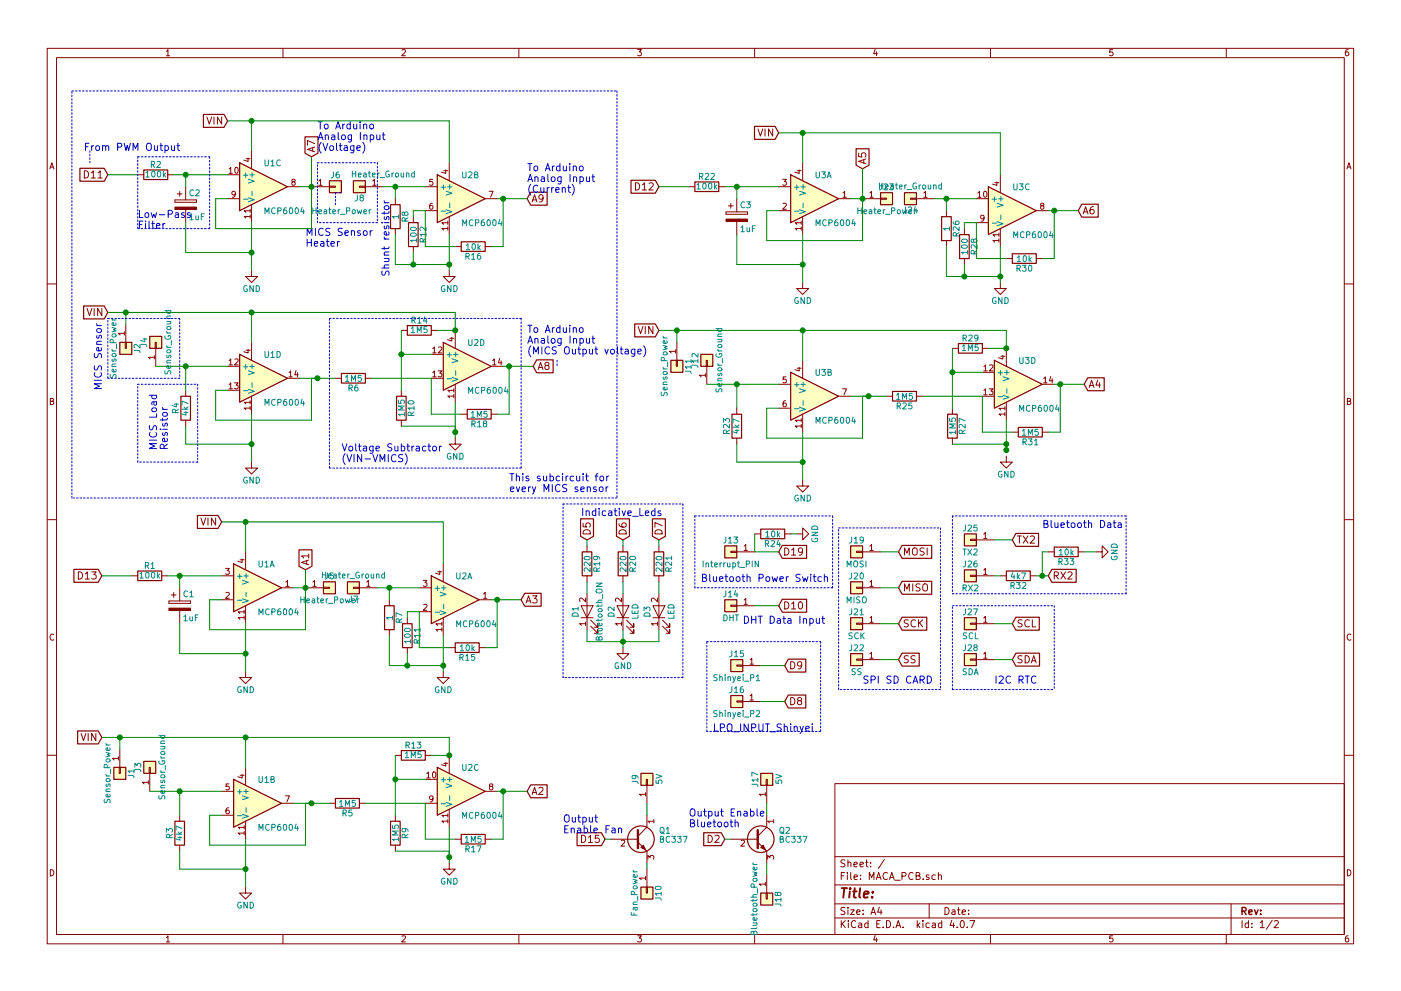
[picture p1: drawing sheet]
EESchema Schematic File Version 2
LIBS:power
LIBS:device
LIBS:switches
LIBS:relays
LIBS:motors
LIBS:transistors
LIBS:conn
LIBS:linear
LIBS:regul
LIBS:74xx
LIBS:cmos4000
LIBS:adc-dac
LIBS:memory
LIBS:xilinx
LIBS:microcontrollers
LIBS:dsp
LIBS:microchip
LIBS:analog_switches
LIBS:motorola
LIBS:texas
LIBS:intel
LIBS:audio
LIBS:interface
LIBS:digital-audio
LIBS:philips
LIBS:display
LIBS:cypress
LIBS:siliconi
LIBS:opto
LIBS:atmel
LIBS:contrib
LIBS:valves
LIBS:MACA_PCB-cache
EELAYER 25 0
EELAYER END
$Descr A4 11693 8268
encoding utf-8
Sheet 1 2
Title ""
Date ""
Rev ""
Comp ""
Comment1 ""
Comment2 ""
Comment3 ""
Comment4 ""
$EndDescr
$Comp
L MCP6004 U1
U 4 1
P 2200 3150
F 0 "U1" H 2200 3350 50  0000 L CNN
F 1 "MCP6004" H 2200 2950 50  0000 L CNN
F 2 "Housings_DIP:DIP-14_W7.62mm" H 2150 3250 50  0001 C CNN
F 3 "" H 2250 3350 50  0001 C CNN
	4    2200 3150
	1    0    0    -1  
$EndComp
$Comp
L GND #PWR4
U 1 1
P 2100 3850
F 0 "#PWR4" H 2100 3600 50  0001 C CNN
F 1 "GND" H 2100 3700 50  0000 C CNN
F 2 "" H 2100 3850 50  0001 C CNN
F 3 "" H 2100 3850 50  0001 C CNN
	1    2100 3850
	1    0    0    -1  
$EndComp
$Comp
L R R4
U 1 1
P 1550 3400
F 0 "R4" V 1630 3400 50  0000 C CNN
F 1 "4k7" V 1550 3400 50  0000 C CNN
F 2 "Resistors_THT:R_Axial_DIN0204_L3.6mm_D1.6mm_P7.62mm_Horizontal" V 1480 3400 50  0001 C CNN
F 3 "" H 1550 3400 50  0001 C CNN
	1    1550 3400
	-1   0    0    1   
$EndComp
$Comp
L MCP6004 U2
U 4 1
P 3900 3050
F 0 "U2" H 3900 3250 50  0000 L CNN
F 1 "MCP6004" H 3900 2850 50  0000 L CNN
F 2 "Housings_DIP:DIP-14_W7.62mm" H 3850 3150 50  0001 C CNN
F 3 "" H 3950 3250 50  0001 C CNN
	4    3900 3050
	1    0    0    -1  
$EndComp
$Comp
L R R14
U 1 1
P 3500 2750
F 0 "R14" V 3580 2750 50  0000 C CNN
F 1 "1M5" V 3500 2750 50  0000 C CNN
F 2 "Resistors_THT:R_Axial_DIN0204_L3.6mm_D1.6mm_P7.62mm_Horizontal" V 3430 2750 50  0001 C CNN
F 3 "" H 3500 2750 50  0001 C CNN
	1    3500 2750
	0    -1   -1   0   
$EndComp
$Comp
L R R10
U 1 1
P 3350 3400
F 0 "R10" V 3430 3400 50  0000 C CNN
F 1 "1M5" V 3350 3400 50  0000 C CNN
F 2 "Resistors_THT:R_Axial_DIN0204_L3.6mm_D1.6mm_P7.62mm_Horizontal" V 3280 3400 50  0001 C CNN
F 3 "" H 3350 3400 50  0001 C CNN
	1    3350 3400
	1    0    0    -1  
$EndComp
$Comp
L R R18
U 1 1
P 4000 3450
F 0 "R18" V 4080 3450 50  0000 C CNN
F 1 "1M5" V 4000 3450 50  0000 C CNN
F 2 "Resistors_THT:R_Axial_DIN0204_L3.6mm_D1.6mm_P7.62mm_Horizontal" V 3930 3450 50  0001 C CNN
F 3 "" H 4000 3450 50  0001 C CNN
	1    4000 3450
	0    1    1    0   
$EndComp
Text GLabel 4450 3050 2    60   Input ~ 0
A8
$Comp
L GND #PWR8
U 1 1
P 3800 3650
F 0 "#PWR8" H 3800 3400 50  0001 C CNN
F 1 "GND" H 3800 3500 50  0000 C CNN
F 2 "" H 3800 3650 50  0001 C CNN
F 3 "" H 3800 3650 50  0001 C CNN
	1    3800 3650
	1    0    0    -1  
$EndComp
Text GLabel 900  2600 0    60   Input ~ 0
VIN
$Comp
L MCP6004 U1
U 3 1
P 2200 1550
F 0 "U1" H 2200 1750 50  0000 L CNN
F 1 "MCP6004" H 2200 1350 50  0000 L CNN
F 2 "Housings_DIP:DIP-14_W7.62mm" H 2150 1650 50  0001 C CNN
F 3 "" H 2250 1750 50  0001 C CNN
	3    2200 1550
	1    0    0    -1  
$EndComp
$Comp
L GND #PWR3
U 1 1
P 2100 2250
F 0 "#PWR3" H 2100 2000 50  0001 C CNN
F 1 "GND" H 2100 2100 50  0000 C CNN
F 2 "" H 2100 2250 50  0001 C CNN
F 3 "" H 2100 2250 50  0001 C CNN
	1    2100 2250
	1    0    0    -1  
$EndComp
$Comp
L R R2
U 1 1
P 1300 1450
F 0 "R2" V 1380 1450 50  0000 C CNN
F 1 "100k" V 1300 1450 50  0000 C CNN
F 2 "Resistors_THT:R_Axial_DIN0204_L3.6mm_D1.6mm_P7.62mm_Horizontal" V 1230 1450 50  0001 C CNN
F 3 "" H 1300 1450 50  0001 C CNN
	1    1300 1450
	0    -1   -1   0   
$EndComp
$Comp
L CP C2
U 1 1
P 1550 1700
F 0 "C2" H 1575 1800 50  0000 L CNN
F 1 "1uF" H 1575 1600 50  0000 L CNN
F 2 "Capacitors_THT:CP_Radial_D5.0mm_P2.50mm" H 1588 1550 50  0001 C CNN
F 3 "" H 1550 1700 50  0001 C CNN
	1    1550 1700
	1    0    0    -1  
$EndComp
$Comp
L Conn_01x01 J6
U 1 1
P 2800 1550
F 0 "J6" H 2800 1650 50  0000 C CNN
F 1 "Heater_Power" H 2850 1350 50  0000 C CNN
F 2 "Pin_Headers:Pin_Header_Straight_1x01_Pitch2.54mm" H 2800 1550 50  0001 C CNN
F 3 "" H 2800 1550 50  0001 C CNN
	1    2800 1550
	1    0    0    -1  
$EndComp
$Comp
L Conn_01x01 J8
U 1 1
P 3000 1550
F 0 "J8" H 3000 1650 50  0000 C CNN
F 1 "Heater_Ground" H 2800 1450 50  0000 C CNN
F 2 "Pin_Headers:Pin_Header_Straight_1x01_Pitch2.54mm" H 3000 1550 50  0001 C CNN
F 3 "" H 3000 1550 50  0001 C CNN
	1    3000 1550
	-1   0    0    1   
$EndComp
$Comp
L MCP6004 U2
U 2 1
P 3850 1650
F 0 "U2" H 3850 1850 50  0000 L CNN
F 1 "MCP6004" H 3850 1450 50  0000 L CNN
F 2 "Housings_DIP:DIP-14_W7.62mm" H 3800 1750 50  0001 C CNN
F 3 "" H 3900 1850 50  0001 C CNN
	2    3850 1650
	1    0    0    -1  
$EndComp
$Comp
L R R8
U 1 1
P 3300 1800
F 0 "R8" V 3380 1800 50  0000 C CNN
F 1 "1" V 3300 1800 50  0000 C CNN
F 2 "Resistors_THT:R_Axial_DIN0204_L3.6mm_D1.6mm_P7.62mm_Horizontal" V 3230 1800 50  0001 C CNN
F 3 "" H 3300 1800 50  0001 C CNN
	1    3300 1800
	1    0    0    -1  
$EndComp
$Comp
L R R12
U 1 1
P 3450 1950
F 0 "R12" V 3530 1950 50  0000 C CNN
F 1 "100" V 3450 1950 50  0000 C CNN
F 2 "Resistors_THT:R_Axial_DIN0204_L3.6mm_D1.6mm_P7.62mm_Horizontal" V 3380 1950 50  0001 C CNN
F 3 "" H 3450 1950 50  0001 C CNN
	1    3450 1950
	1    0    0    -1  
$EndComp
$Comp
L R R16
U 1 1
P 3950 2050
F 0 "R16" V 4030 2050 50  0000 C CNN
F 1 "10k" V 3950 2050 50  0000 C CNN
F 2 "Resistors_THT:R_Axial_DIN0204_L3.6mm_D1.6mm_P7.62mm_Horizontal" V 3880 2050 50  0001 C CNN
F 3 "" H 3950 2050 50  0001 C CNN
	1    3950 2050
	0    1    1    0   
$EndComp
Text GLabel 4400 1650 2    60   Input ~ 0
A9
$Comp
L GND #PWR6
U 1 1
P 3750 2250
F 0 "#PWR6" H 3750 2000 50  0001 C CNN
F 1 "GND" H 3750 2100 50  0000 C CNN
F 2 "" H 3750 2250 50  0001 C CNN
F 3 "" H 3750 2250 50  0001 C CNN
	1    3750 2250
	1    0    0    -1  
$EndComp
Text GLabel 900  1450 0    60   Input ~ 0
D11
Text GLabel 1900 1000 0    60   Input ~ 0
VIN
$Comp
L Conn_01x01 J2
U 1 1
P 1050 2900
F 0 "J2" H 1050 3000 50  0000 C CNN
F 1 "Sensor_Power" H 1050 2800 50  0000 C CNN
F 2 "Pin_Headers:Pin_Header_Straight_1x01_Pitch2.54mm" H 1050 2900 50  0001 C CNN
F 3 "" H 1050 2900 50  0001 C CNN
	1    1050 2900
	0    1    1    0   
$EndComp
$Comp
L Conn_01x01 J4
U 1 1
P 1300 2850
F 0 "J4" H 1300 2950 50  0000 C CNN
F 1 "Sensor_Ground" H 1300 2750 50  0000 C CNN
F 2 "Pin_Headers:Pin_Header_Straight_1x01_Pitch2.54mm" H 1300 2850 50  0001 C CNN
F 3 "" H 1300 2850 50  0001 C CNN
	1    1300 2850
	0    -1   -1   0   
$EndComp
$Comp
L R R6
U 1 1
P 2950 3150
F 0 "R6" V 3030 3150 50  0000 C CNN
F 1 "1M5" V 2950 3150 50  0000 C CNN
F 2 "Resistors_THT:R_Axial_DIN0204_L3.6mm_D1.6mm_P7.62mm_Horizontal" V 2880 3150 50  0001 C CNN
F 3 "" H 2950 3150 50  0001 C CNN
	1    2950 3150
	0    1    1    0   
$EndComp
$Comp
L MCP6004 U3
U 2 1
P 6800 3300
F 0 "U3" H 6800 3500 50  0000 L CNN
F 1 "MCP6004" H 6800 3100 50  0000 L CNN
F 2 "Housings_DIP:DIP-14_W7.62mm" H 6750 3400 50  0001 C CNN
F 3 "" H 6850 3500 50  0001 C CNN
	2    6800 3300
	1    0    0    -1  
$EndComp
$Comp
L GND #PWR12
U 1 1
P 6700 4000
F 0 "#PWR12" H 6700 3750 50  0001 C CNN
F 1 "GND" H 6700 3850 50  0000 C CNN
F 2 "" H 6700 4000 50  0001 C CNN
F 3 "" H 6700 4000 50  0001 C CNN
	1    6700 4000
	1    0    0    -1  
$EndComp
$Comp
L R R23
U 1 1
P 6150 3550
F 0 "R23" V 6230 3550 50  0000 C CNN
F 1 "4k7" V 6150 3550 50  0000 C CNN
F 2 "Resistors_THT:R_Axial_DIN0204_L3.6mm_D1.6mm_P7.62mm_Horizontal" V 6080 3550 50  0001 C CNN
F 3 "" H 6150 3550 50  0001 C CNN
	1    6150 3550
	-1   0    0    1   
$EndComp
$Comp
L MCP6004 U3
U 4 1
P 8500 3200
F 0 "U3" H 8500 3400 50  0000 L CNN
F 1 "MCP6004" H 8500 3000 50  0000 L CNN
F 2 "Housings_DIP:DIP-14_W7.62mm" H 8450 3300 50  0001 C CNN
F 3 "" H 8550 3400 50  0001 C CNN
	4    8500 3200
	1    0    0    -1  
$EndComp
$Comp
L R R29
U 1 1
P 8100 2900
F 0 "R29" V 8180 2900 50  0000 C CNN
F 1 "1M5" V 8100 2900 50  0000 C CNN
F 2 "Resistors_THT:R_Axial_DIN0204_L3.6mm_D1.6mm_P7.62mm_Horizontal" V 8030 2900 50  0001 C CNN
F 3 "" H 8100 2900 50  0001 C CNN
	1    8100 2900
	0    -1   -1   0   
$EndComp
$Comp
L R R27
U 1 1
P 7950 3550
F 0 "R27" V 8030 3550 50  0000 C CNN
F 1 "1M5" V 7950 3550 50  0000 C CNN
F 2 "Resistors_THT:R_Axial_DIN0204_L3.6mm_D1.6mm_P7.62mm_Horizontal" V 7880 3550 50  0001 C CNN
F 3 "" H 7950 3550 50  0001 C CNN
	1    7950 3550
	1    0    0    -1  
$EndComp
$Comp
L R R31
U 1 1
P 8600 3600
F 0 "R31" V 8680 3600 50  0000 C CNN
F 1 "1M5" V 8600 3600 50  0000 C CNN
F 2 "Resistors_THT:R_Axial_DIN0204_L3.6mm_D1.6mm_P7.62mm_Horizontal" V 8530 3600 50  0001 C CNN
F 3 "" H 8600 3600 50  0001 C CNN
	1    8600 3600
	0    1    1    0   
$EndComp
Text GLabel 9050 3200 2    60   Input ~ 0
A4
$Comp
L GND #PWR14
U 1 1
P 8400 3800
F 0 "#PWR14" H 8400 3550 50  0001 C CNN
F 1 "GND" H 8400 3650 50  0000 C CNN
F 2 "" H 8400 3800 50  0001 C CNN
F 3 "" H 8400 3800 50  0001 C CNN
	1    8400 3800
	1    0    0    -1  
$EndComp
Text GLabel 5500 2750 0    60   Input ~ 0
VIN
$Comp
L MCP6004 U3
U 1 1
P 6800 1650
F 0 "U3" H 6800 1850 50  0000 L CNN
F 1 "MCP6004" H 6800 1450 50  0000 L CNN
F 2 "Housings_DIP:DIP-14_W7.62mm" H 6750 1750 50  0001 C CNN
F 3 "" H 6850 1850 50  0001 C CNN
	1    6800 1650
	1    0    0    -1  
$EndComp
$Comp
L GND #PWR11
U 1 1
P 6700 2350
F 0 "#PWR11" H 6700 2100 50  0001 C CNN
F 1 "GND" H 6700 2200 50  0000 C CNN
F 2 "" H 6700 2350 50  0001 C CNN
F 3 "" H 6700 2350 50  0001 C CNN
	1    6700 2350
	1    0    0    -1  
$EndComp
$Comp
L R R22
U 1 1
P 5900 1550
F 0 "R22" V 5980 1550 50  0000 C CNN
F 1 "100k" V 5900 1550 50  0000 C CNN
F 2 "Resistors_THT:R_Axial_DIN0204_L3.6mm_D1.6mm_P7.62mm_Horizontal" V 5830 1550 50  0001 C CNN
F 3 "" H 5900 1550 50  0001 C CNN
	1    5900 1550
	0    -1   -1   0   
$EndComp
$Comp
L CP C3
U 1 1
P 6150 1800
F 0 "C3" H 6175 1900 50  0000 L CNN
F 1 "1uF" H 6175 1700 50  0000 L CNN
F 2 "Capacitors_THT:CP_Radial_D5.0mm_P2.50mm" H 6188 1650 50  0001 C CNN
F 3 "" H 6150 1800 50  0001 C CNN
	1    6150 1800
	1    0    0    -1  
$EndComp
$Comp
L Conn_01x01 J23
U 1 1
P 7400 1650
F 0 "J23" H 7400 1750 50  0000 C CNN
F 1 "Heater_Power" H 7400 1550 50  0000 C CNN
F 2 "Pin_Headers:Pin_Header_Straight_1x01_Pitch2.54mm" H 7400 1650 50  0001 C CNN
F 3 "" H 7400 1650 50  0001 C CNN
	1    7400 1650
	1    0    0    -1  
$EndComp
$Comp
L Conn_01x01 J24
U 1 1
P 7600 1650
F 0 "J24" H 7600 1750 50  0000 C CNN
F 1 "Heater_Ground" H 7600 1550 50  0000 C CNN
F 2 "Pin_Headers:Pin_Header_Straight_1x01_Pitch2.54mm" H 7600 1650 50  0001 C CNN
F 3 "" H 7600 1650 50  0001 C CNN
	1    7600 1650
	-1   0    0    1   
$EndComp
$Comp
L MCP6004 U3
U 3 1
P 8450 1750
F 0 "U3" H 8450 1950 50  0000 L CNN
F 1 "MCP6004" H 8450 1550 50  0000 L CNN
F 2 "Housings_DIP:DIP-14_W7.62mm" H 8400 1850 50  0001 C CNN
F 3 "" H 8500 1950 50  0001 C CNN
	3    8450 1750
	1    0    0    -1  
$EndComp
$Comp
L R R26
U 1 1
P 7900 1900
F 0 "R26" V 7980 1900 50  0000 C CNN
F 1 "1" V 7900 1900 50  0000 C CNN
F 2 "Resistors_THT:R_Axial_DIN0204_L3.6mm_D1.6mm_P7.62mm_Horizontal" V 7830 1900 50  0001 C CNN
F 3 "" H 7900 1900 50  0001 C CNN
	1    7900 1900
	1    0    0    -1  
$EndComp
$Comp
L R R28
U 1 1
P 8050 2050
F 0 "R28" V 8130 2050 50  0000 C CNN
F 1 "100" V 8050 2050 50  0000 C CNN
F 2 "Resistors_THT:R_Axial_DIN0204_L3.6mm_D1.6mm_P7.62mm_Horizontal" V 7980 2050 50  0001 C CNN
F 3 "" H 8050 2050 50  0001 C CNN
	1    8050 2050
	1    0    0    -1  
$EndComp
$Comp
L R R30
U 1 1
P 8550 2150
F 0 "R30" V 8630 2150 50  0000 C CNN
F 1 "10k" V 8550 2150 50  0000 C CNN
F 2 "Resistors_THT:R_Axial_DIN0204_L3.6mm_D1.6mm_P7.62mm_Horizontal" V 8480 2150 50  0001 C CNN
F 3 "" H 8550 2150 50  0001 C CNN
	1    8550 2150
	0    1    1    0   
$EndComp
Text GLabel 9000 1750 2    60   Input ~ 0
A6
$Comp
L GND #PWR13
U 1 1
P 8350 2350
F 0 "#PWR13" H 8350 2100 50  0001 C CNN
F 1 "GND" H 8350 2200 50  0000 C CNN
F 2 "" H 8350 2350 50  0001 C CNN
F 3 "" H 8350 2350 50  0001 C CNN
	1    8350 2350
	1    0    0    -1  
$EndComp
Text GLabel 5500 1550 0    60   Input ~ 0
D12
Text GLabel 6500 1100 0    60   Input ~ 0
VIN
$Comp
L Conn_01x01 J11
U 1 1
P 5650 3050
F 0 "J11" H 5650 3150 50  0000 C CNN
F 1 "Sensor_Power" H 5650 2950 50  0000 C CNN
F 2 "Pin_Headers:Pin_Header_Straight_1x01_Pitch2.54mm" H 5650 3050 50  0001 C CNN
F 3 "" H 5650 3050 50  0001 C CNN
	1    5650 3050
	0    1    1    0   
$EndComp
$Comp
L Conn_01x01 J12
U 1 1
P 5900 3000
F 0 "J12" H 5900 3100 50  0000 C CNN
F 1 "Sensor_Ground" H 5900 2900 50  0000 C CNN
F 2 "Pin_Headers:Pin_Header_Straight_1x01_Pitch2.54mm" H 5900 3000 50  0001 C CNN
F 3 "" H 5900 3000 50  0001 C CNN
	1    5900 3000
	0    -1   -1   0   
$EndComp
$Comp
L R R25
U 1 1
P 7550 3300
F 0 "R25" V 7630 3300 50  0000 C CNN
F 1 "1M5" V 7550 3300 50  0000 C CNN
F 2 "Resistors_THT:R_Axial_DIN0204_L3.6mm_D1.6mm_P7.62mm_Horizontal" V 7480 3300 50  0001 C CNN
F 3 "" H 7550 3300 50  0001 C CNN
	1    7550 3300
	0    1    1    0   
$EndComp
$Comp
L MCP6004 U1
U 2 1
P 2150 6700
F 0 "U1" H 2150 6900 50  0000 L CNN
F 1 "MCP6004" H 2150 6500 50  0000 L CNN
F 2 "Housings_DIP:DIP-14_W7.62mm" H 2100 6800 50  0001 C CNN
F 3 "" H 2200 6900 50  0001 C CNN
	2    2150 6700
	1    0    0    -1  
$EndComp
$Comp
L GND #PWR2
U 1 1
P 2050 7400
F 0 "#PWR2" H 2050 7150 50  0001 C CNN
F 1 "GND" H 2050 7250 50  0000 C CNN
F 2 "" H 2050 7400 50  0001 C CNN
F 3 "" H 2050 7400 50  0001 C CNN
	1    2050 7400
	1    0    0    -1  
$EndComp
$Comp
L R R3
U 1 1
P 1500 6950
F 0 "R3" V 1580 6950 50  0000 C CNN
F 1 "4k7" V 1500 6950 50  0000 C CNN
F 2 "Resistors_THT:R_Axial_DIN0204_L3.6mm_D1.6mm_P7.62mm_Horizontal" V 1430 6950 50  0001 C CNN
F 3 "" H 1500 6950 50  0001 C CNN
	1    1500 6950
	-1   0    0    1   
$EndComp
$Comp
L MCP6004 U2
U 3 1
P 3850 6600
F 0 "U2" H 3850 6800 50  0000 L CNN
F 1 "MCP6004" H 3850 6400 50  0000 L CNN
F 2 "Housings_DIP:DIP-14_W7.62mm" H 3800 6700 50  0001 C CNN
F 3 "" H 3900 6800 50  0001 C CNN
	3    3850 6600
	1    0    0    -1  
$EndComp
$Comp
L R R13
U 1 1
P 3450 6300
F 0 "R13" V 3530 6300 50  0000 C CNN
F 1 "1M5" V 3450 6300 50  0000 C CNN
F 2 "Resistors_THT:R_Axial_DIN0204_L3.6mm_D1.6mm_P7.62mm_Horizontal" V 3380 6300 50  0001 C CNN
F 3 "" H 3450 6300 50  0001 C CNN
	1    3450 6300
	0    -1   -1   0   
$EndComp
$Comp
L R R9
U 1 1
P 3300 6950
F 0 "R9" V 3380 6950 50  0000 C CNN
F 1 "1M5" V 3300 6950 50  0000 C CNN
F 2 "Resistors_THT:R_Axial_DIN0204_L3.6mm_D1.6mm_P7.62mm_Horizontal" V 3230 6950 50  0001 C CNN
F 3 "" H 3300 6950 50  0001 C CNN
	1    3300 6950
	1    0    0    -1  
$EndComp
$Comp
L R R17
U 1 1
P 3950 7000
F 0 "R17" V 4030 7000 50  0000 C CNN
F 1 "1M5" V 3950 7000 50  0000 C CNN
F 2 "Resistors_THT:R_Axial_DIN0204_L3.6mm_D1.6mm_P7.62mm_Horizontal" V 3880 7000 50  0001 C CNN
F 3 "" H 3950 7000 50  0001 C CNN
	1    3950 7000
	0    1    1    0   
$EndComp
Text GLabel 4400 6600 2    60   Input ~ 0
A2
$Comp
L GND #PWR7
U 1 1
P 3750 7200
F 0 "#PWR7" H 3750 6950 50  0001 C CNN
F 1 "GND" H 3750 7050 50  0000 C CNN
F 2 "" H 3750 7200 50  0001 C CNN
F 3 "" H 3750 7200 50  0001 C CNN
	1    3750 7200
	1    0    0    -1  
$EndComp
Text GLabel 850  6150 0    60   Input ~ 0
VIN
$Comp
L MCP6004 U1
U 1 1
P 2150 4900
F 0 "U1" H 2150 5100 50  0000 L CNN
F 1 "MCP6004" H 2150 4700 50  0000 L CNN
F 2 "Housings_DIP:DIP-14_W7.62mm" H 2100 5000 50  0001 C CNN
F 3 "" H 2200 5100 50  0001 C CNN
	1    2150 4900
	1    0    0    -1  
$EndComp
$Comp
L GND #PWR1
U 1 1
P 2050 5600
F 0 "#PWR1" H 2050 5350 50  0001 C CNN
F 1 "GND" H 2050 5450 50  0000 C CNN
F 2 "" H 2050 5600 50  0001 C CNN
F 3 "" H 2050 5600 50  0001 C CNN
	1    2050 5600
	1    0    0    -1  
$EndComp
$Comp
L R R1
U 1 1
P 1250 4800
F 0 "R1" V 1330 4800 50  0000 C CNN
F 1 "100k" V 1250 4800 50  0000 C CNN
F 2 "Resistors_THT:R_Axial_DIN0204_L3.6mm_D1.6mm_P7.62mm_Horizontal" V 1180 4800 50  0001 C CNN
F 3 "" H 1250 4800 50  0001 C CNN
	1    1250 4800
	0    -1   -1   0   
$EndComp
$Comp
L CP C1
U 1 1
P 1500 5050
F 0 "C1" H 1525 5150 50  0000 L CNN
F 1 "1uF" H 1525 4950 50  0000 L CNN
F 2 "Capacitors_THT:CP_Radial_D5.0mm_P2.50mm" H 1538 4900 50  0001 C CNN
F 3 "" H 1500 5050 50  0001 C CNN
	1    1500 5050
	1    0    0    -1  
$EndComp
$Comp
L Conn_01x01 J5
U 1 1
P 2750 4900
F 0 "J5" H 2750 5000 50  0000 C CNN
F 1 "Heater_Power" H 2750 4800 50  0000 C CNN
F 2 "Pin_Headers:Pin_Header_Straight_1x01_Pitch2.54mm" H 2750 4900 50  0001 C CNN
F 3 "" H 2750 4900 50  0001 C CNN
	1    2750 4900
	1    0    0    -1  
$EndComp
$Comp
L Conn_01x01 J7
U 1 1
P 2950 4900
F 0 "J7" H 2950 5000 50  0000 C CNN
F 1 "Heater_Ground" H 2950 4800 50  0000 C CNN
F 2 "Pin_Headers:Pin_Header_Straight_1x01_Pitch2.54mm" H 2950 4900 50  0001 C CNN
F 3 "" H 2950 4900 50  0001 C CNN
	1    2950 4900
	-1   0    0    1   
$EndComp
$Comp
L MCP6004 U2
U 1 1
P 3800 5000
F 0 "U2" H 3800 5200 50  0000 L CNN
F 1 "MCP6004" H 3800 4800 50  0000 L CNN
F 2 "Housings_DIP:DIP-14_W7.62mm" H 3750 5100 50  0001 C CNN
F 3 "" H 3850 5200 50  0001 C CNN
	1    3800 5000
	1    0    0    -1  
$EndComp
$Comp
L R R7
U 1 1
P 3250 5150
F 0 "R7" V 3330 5150 50  0000 C CNN
F 1 "1" V 3250 5150 50  0000 C CNN
F 2 "Resistors_THT:R_Axial_DIN0204_L3.6mm_D1.6mm_P7.62mm_Horizontal" V 3180 5150 50  0001 C CNN
F 3 "" H 3250 5150 50  0001 C CNN
	1    3250 5150
	1    0    0    -1  
$EndComp
$Comp
L R R11
U 1 1
P 3400 5300
F 0 "R11" V 3480 5300 50  0000 C CNN
F 1 "100" V 3400 5300 50  0000 C CNN
F 2 "Resistors_THT:R_Axial_DIN0204_L3.6mm_D1.6mm_P7.62mm_Horizontal" V 3330 5300 50  0001 C CNN
F 3 "" H 3400 5300 50  0001 C CNN
	1    3400 5300
	1    0    0    -1  
$EndComp
$Comp
L R R15
U 1 1
P 3900 5400
F 0 "R15" V 3980 5400 50  0000 C CNN
F 1 "10k" V 3900 5400 50  0000 C CNN
F 2 "Resistors_THT:R_Axial_DIN0204_L3.6mm_D1.6mm_P7.62mm_Horizontal" V 3830 5400 50  0001 C CNN
F 3 "" H 3900 5400 50  0001 C CNN
	1    3900 5400
	0    1    1    0   
$EndComp
Text GLabel 4350 5000 2    60   Input ~ 0
A3
$Comp
L GND #PWR5
U 1 1
P 3700 5600
F 0 "#PWR5" H 3700 5350 50  0001 C CNN
F 1 "GND" H 3700 5450 50  0000 C CNN
F 2 "" H 3700 5600 50  0001 C CNN
F 3 "" H 3700 5600 50  0001 C CNN
	1    3700 5600
	1    0    0    -1  
$EndComp
Text GLabel 850  4800 0    60   Input ~ 0
D13
Text GLabel 1850 4350 0    60   Input ~ 0
VIN
$Comp
L Conn_01x01 J1
U 1 1
P 1000 6450
F 0 "J1" H 1000 6550 50  0000 C CNN
F 1 "Sensor_Power" H 1000 6350 50  0000 C CNN
F 2 "Pin_Headers:Pin_Header_Straight_1x01_Pitch2.54mm" H 1000 6450 50  0001 C CNN
F 3 "" H 1000 6450 50  0001 C CNN
	1    1000 6450
	0    1    1    0   
$EndComp
$Comp
L Conn_01x01 J3
U 1 1
P 1250 6400
F 0 "J3" H 1250 6500 50  0000 C CNN
F 1 "Sensor_Ground" H 1250 6300 50  0000 C CNN
F 2 "Pin_Headers:Pin_Header_Straight_1x01_Pitch2.54mm" H 1250 6400 50  0001 C CNN
F 3 "" H 1250 6400 50  0001 C CNN
	1    1250 6400
	0    -1   -1   0   
$EndComp
$Comp
L R R5
U 1 1
P 2900 6700
F 0 "R5" V 2980 6700 50  0000 C CNN
F 1 "1M5" V 2900 6700 50  0000 C CNN
F 2 "Resistors_THT:R_Axial_DIN0204_L3.6mm_D1.6mm_P7.62mm_Horizontal" V 2830 6700 50  0001 C CNN
F 3 "" H 2900 6700 50  0001 C CNN
	1    2900 6700
	0    1    1    0   
$EndComp
Text GLabel 2550 4750 1    60   Input ~ 0
A1
Text GLabel 7200 1400 1    60   Input ~ 0
A5
Text GLabel 2600 1300 1    60   Input ~ 0
A7
Text GLabel 4900 4500 1    60   Input ~ 0
D5
Text GLabel 5200 4500 1    60   Input ~ 0
D6
Text GLabel 5500 4500 1    60   Input ~ 0
D7
Text GLabel 6050 7000 0    60   Input ~ 0
D2
Text GLabel 5050 7000 0    60   Input ~ 0
D15
$Comp
L GND #PWR9
U 1 1
P 5200 5400
F 0 "#PWR9" H 5200 5150 50  0001 C CNN
F 1 "GND" H 5200 5250 50  0000 C CNN
F 2 "" H 5200 5400 50  0001 C CNN
F 3 "" H 5200 5400 50  0001 C CNN
	1    5200 5400
	1    0    0    -1  
$EndComp
$Comp
L R R19
U 1 1
P 4900 4700
F 0 "R19" V 4980 4700 50  0000 C CNN
F 1 "220" V 4900 4700 50  0000 C CNN
F 2 "Resistors_THT:R_Axial_DIN0204_L3.6mm_D1.6mm_P7.62mm_Horizontal" V 4830 4700 50  0001 C CNN
F 3 "" H 4900 4700 50  0001 C CNN
	1    4900 4700
	1    0    0    -1  
$EndComp
$Comp
L R R20
U 1 1
P 5200 4700
F 0 "R20" V 5280 4700 50  0000 C CNN
F 1 "220" V 5200 4700 50  0000 C CNN
F 2 "Resistors_THT:R_Axial_DIN0204_L3.6mm_D1.6mm_P7.62mm_Horizontal" V 5130 4700 50  0001 C CNN
F 3 "" H 5200 4700 50  0001 C CNN
	1    5200 4700
	1    0    0    -1  
$EndComp
$Comp
L R R21
U 1 1
P 5500 4700
F 0 "R21" V 5580 4700 50  0000 C CNN
F 1 "220" V 5500 4700 50  0000 C CNN
F 2 "Resistors_THT:R_Axial_DIN0204_L3.6mm_D1.6mm_P7.62mm_Horizontal" V 5430 4700 50  0001 C CNN
F 3 "" H 5500 4700 50  0001 C CNN
	1    5500 4700
	1    0    0    -1  
$EndComp
$Comp
L LED D3
U 1 1
P 5500 5100
F 0 "D3" H 5500 5200 50  0000 C CNN
F 1 "LED" H 5500 5000 50  0000 C CNN
F 2 "LEDs:LED_D5.0mm" H 5500 5100 50  0001 C CNN
F 3 "" H 5500 5100 50  0001 C CNN
	1    5500 5100
	0    -1   -1   0   
$EndComp
$Comp
L LED D1
U 1 1
P 4900 5100
F 0 "D1" H 4900 5200 50  0000 C CNN
F 1 "Bluetooth_ON" H 4900 5000 50  0000 C CNN
F 2 "LEDs:LED_D5.0mm" H 4900 5100 50  0001 C CNN
F 3 "" H 4900 5100 50  0001 C CNN
	1    4900 5100
	0    -1   -1   0   
$EndComp
$Comp
L LED D2
U 1 1
P 5200 5100
F 0 "D2" H 5200 5200 50  0000 C CNN
F 1 "LED" H 5200 5000 50  0000 C CNN
F 2 "LEDs:LED_D5.0mm" H 5200 5100 50  0001 C CNN
F 3 "" H 5200 5100 50  0001 C CNN
	1    5200 5100
	0    -1   -1   0   
$EndComp
$Comp
L BC337 Q2
U 1 1
P 6300 7000
F 0 "Q2" H 6500 7075 50  0000 L CNN
F 1 "BC337" H 6500 7000 50  0000 L CNN
F 2 "TO_SOT_Packages_THT:TO-92_Molded_Narrow" H 6500 6925 50  0001 L CIN
F 3 "" H 6300 7000 50  0001 L CNN
	1    6300 7000
	1    0    0    -1  
$EndComp
$Comp
L BC337 Q1
U 1 1
P 5300 7000
F 0 "Q1" H 5500 7075 50  0000 L CNN
F 1 "BC337" H 5500 7000 50  0000 L CNN
F 2 "TO_SOT_Packages_THT:TO-92_Molded_Narrow" H 5500 6925 50  0001 L CIN
F 3 "" H 5300 7000 50  0001 L CNN
	1    5300 7000
	1    0    0    -1  
$EndComp
$Comp
L Conn_01x01 J17
U 1 1
P 6400 6500
F 0 "J17" H 6400 6600 50  0000 C CNN
F 1 "5V" H 6400 6400 50  0000 C CNN
F 2 "Pin_Headers:Pin_Header_Straight_1x01_Pitch2.54mm" H 6400 6500 50  0001 C CNN
F 3 "" H 6400 6500 50  0001 C CNN
	1    6400 6500
	0    -1   -1   0   
$EndComp
$Comp
L Conn_01x01 J9
U 1 1
P 5400 6500
F 0 "J9" H 5400 6600 50  0000 C CNN
F 1 "5V" H 5400 6400 50  0000 C CNN
F 2 "Pin_Headers:Pin_Header_Straight_1x01_Pitch2.54mm" H 5400 6500 50  0001 C CNN
F 3 "" H 5400 6500 50  0001 C CNN
	1    5400 6500
	0    -1   -1   0   
$EndComp
$Comp
L Conn_01x01 J18
U 1 1
P 6400 7500
F 0 "J18" H 6400 7600 50  0000 C CNN
F 1 "Bluetooth_Power" H 6400 7400 50  0000 C CNN
F 2 "Pin_Headers:Pin_Header_Straight_1x01_Pitch2.54mm" H 6400 7500 50  0001 C CNN
F 3 "" H 6400 7500 50  0001 C CNN
	1    6400 7500
	0    1    1    0   
$EndComp
$Comp
L Conn_01x01 J10
U 1 1
P 5400 7450
F 0 "J10" H 5400 7550 50  0000 C CNN
F 1 "Fan_Power" H 5400 7350 50  0000 C CNN
F 2 "Pin_Headers:Pin_Header_Straight_1x01_Pitch2.54mm" H 5400 7450 50  0001 C CNN
F 3 "" H 5400 7450 50  0001 C CNN
	1    5400 7450
	0    1    1    0   
$EndComp
$Comp
L Conn_01x01 J22
U 1 1
P 7150 5500
F 0 "J22" H 7150 5600 50  0000 C CNN
F 1 "SS" H 7150 5400 50  0000 C CNN
F 2 "Pin_Headers:Pin_Header_Straight_1x01_Pitch2.54mm" H 7150 5500 50  0001 C CNN
F 3 "" H 7150 5500 50  0001 C CNN
	1    7150 5500
	-1   0    0    -1  
$EndComp
$Comp
L Conn_01x01 J19
U 1 1
P 7150 4600
F 0 "J19" H 7150 4700 50  0000 C CNN
F 1 "MOSI" H 7150 4500 50  0000 C CNN
F 2 "Pin_Headers:Pin_Header_Straight_1x01_Pitch2.54mm" H 7150 4600 50  0001 C CNN
F 3 "" H 7150 4600 50  0001 C CNN
	1    7150 4600
	-1   0    0    -1  
$EndComp
$Comp
L Conn_01x01 J21
U 1 1
P 7150 5200
F 0 "J21" H 7150 5300 50  0000 C CNN
F 1 "SCK" H 7150 5100 50  0000 C CNN
F 2 "Pin_Headers:Pin_Header_Straight_1x01_Pitch2.54mm" H 7150 5200 50  0001 C CNN
F 3 "" H 7150 5200 50  0001 C CNN
	1    7150 5200
	-1   0    0    -1  
$EndComp
$Comp
L Conn_01x01 J20
U 1 1
P 7150 4900
F 0 "J20" H 7150 5000 50  0000 C CNN
F 1 "MISO" H 7150 4800 50  0000 C CNN
F 2 "Pin_Headers:Pin_Header_Straight_1x01_Pitch2.54mm" H 7150 4900 50  0001 C CNN
F 3 "" H 7150 4900 50  0001 C CNN
	1    7150 4900
	-1   0    0    -1  
$EndComp
$Comp
L Conn_01x01 J16
U 1 1
P 6150 5850
F 0 "J16" H 6150 5950 50  0000 C CNN
F 1 "Shinyei_P2" H 6150 5750 50  0000 C CNN
F 2 "Pin_Headers:Pin_Header_Straight_1x01_Pitch2.54mm" H 6150 5850 50  0001 C CNN
F 3 "" H 6150 5850 50  0001 C CNN
	1    6150 5850
	-1   0    0    -1  
$EndComp
$Comp
L Conn_01x01 J13
U 1 1
P 6100 4600
F 0 "J13" H 6100 4700 50  0000 C CNN
F 1 "Interrupt_PIN" H 6100 4500 50  0000 C CNN
F 2 "Pin_Headers:Pin_Header_Straight_1x01_Pitch2.54mm" H 6100 4600 50  0001 C CNN
F 3 "" H 6100 4600 50  0001 C CNN
	1    6100 4600
	-1   0    0    -1  
$EndComp
$Comp
L Conn_01x01 J15
U 1 1
P 6150 5550
F 0 "J15" H 6150 5650 50  0000 C CNN
F 1 "Shinyei_P1" H 6150 5450 50  0000 C CNN
F 2 "Pin_Headers:Pin_Header_Straight_1x01_Pitch2.54mm" H 6150 5550 50  0001 C CNN
F 3 "" H 6150 5550 50  0001 C CNN
	1    6150 5550
	-1   0    0    -1  
$EndComp
$Comp
L Conn_01x01 J14
U 1 1
P 6100 5050
F 0 "J14" H 6100 5150 50  0000 C CNN
F 1 "DHT" H 6100 4950 50  0000 C CNN
F 2 "Pin_Headers:Pin_Header_Straight_1x01_Pitch2.54mm" H 6100 5050 50  0001 C CNN
F 3 "" H 6100 5050 50  0001 C CNN
	1    6100 5050
	-1   0    0    -1  
$EndComp
Text GLabel 6500 4600 2    60   Input ~ 0
D19
Text GLabel 6500 5050 2    60   Input ~ 0
D10
Text GLabel 6550 5550 2    60   Input ~ 0
D9
Text GLabel 6550 5850 2    60   Input ~ 0
D8
Text GLabel 7500 4600 2    60   Input ~ 0
MOSI
Text GLabel 7500 4900 2    60   Input ~ 0
MISO
Text GLabel 7500 5200 2    60   Input ~ 0
SCK
Text GLabel 7500 5500 2    60   Input ~ 0
SS
$Comp
L R R24
U 1 1
P 6450 4450
F 0 "R24" V 6530 4450 50  0000 C CNN
F 1 "10k" V 6450 4450 50  0000 C CNN
F 2 "Resistors_THT:R_Axial_DIN0204_L3.6mm_D1.6mm_P7.62mm_Horizontal" V 6380 4450 50  0001 C CNN
F 3 "" H 6450 4450 50  0001 C CNN
	1    6450 4450
	0    1    1    0   
$EndComp
$Comp
L GND #PWR10
U 1 1
P 6650 4450
F 0 "#PWR10" H 6650 4200 50  0001 C CNN
F 1 "GND" H 6650 4300 50  0000 C CNN
F 2 "" H 6650 4450 50  0001 C CNN
F 3 "" H 6650 4450 50  0001 C CNN
	1    6650 4450
	0    -1   -1   0   
$EndComp
$Comp
L Conn_01x01 J28
U 1 1
P 8100 5500
F 0 "J28" H 8100 5600 50  0000 C CNN
F 1 "SDA" H 8100 5400 50  0000 C CNN
F 2 "Pin_Headers:Pin_Header_Straight_1x01_Pitch2.54mm" H 8100 5500 50  0001 C CNN
F 3 "" H 8100 5500 50  0001 C CNN
	1    8100 5500
	-1   0    0    -1  
$EndComp
$Comp
L Conn_01x01 J25
U 1 1
P 8100 4500
F 0 "J25" H 8100 4600 50  0000 C CNN
F 1 "TX2" H 8100 4400 50  0000 C CNN
F 2 "Pin_Headers:Pin_Header_Straight_1x01_Pitch2.54mm" H 8100 4500 50  0001 C CNN
F 3 "" H 8100 4500 50  0001 C CNN
	1    8100 4500
	-1   0    0    -1  
$EndComp
$Comp
L Conn_01x01 J27
U 1 1
P 8100 5200
F 0 "J27" H 8100 5300 50  0000 C CNN
F 1 "SCL" H 8100 5100 50  0000 C CNN
F 2 "Pin_Headers:Pin_Header_Straight_1x01_Pitch2.54mm" H 8100 5200 50  0001 C CNN
F 3 "" H 8100 5200 50  0001 C CNN
	1    8100 5200
	-1   0    0    -1  
$EndComp
$Comp
L Conn_01x01 J26
U 1 1
P 8100 4800
F 0 "J26" H 8100 4900 50  0000 C CNN
F 1 "RX2" H 8100 4700 50  0000 C CNN
F 2 "Pin_Headers:Pin_Header_Straight_1x01_Pitch2.54mm" H 8100 4800 50  0001 C CNN
F 3 "" H 8100 4800 50  0001 C CNN
	1    8100 4800
	-1   0    0    -1  
$EndComp
Text GLabel 8450 4500 2    60   Input ~ 0
TX2
Text GLabel 8750 4800 2    60   Input ~ 0
RX2
Text GLabel 8450 5200 2    60   Input ~ 0
SCL
Text GLabel 8450 5500 2    60   Input ~ 0
SDA
Text Notes 8300 5700 0    60   ~ 0
I2C RTC
Text Notes 7200 5700 0    60   ~ 0
SPI SD CARD
$Sheet
S 0    9150 11700 7900
U 5AEAA71C
F0 "Hoja2_MACA" 60
F1 "MACA_PCB_Hoja2.sch" 60
$EndSheet
$Comp
L R R32
U 1 1
P 8500 4800
F 0 "R32" V 8580 4800 50  0000 C CNN
F 1 "4k7" V 8500 4800 50  0000 C CNN
F 2 "Resistors_THT:R_Axial_DIN0204_L3.6mm_D1.6mm_P7.62mm_Horizontal" V 8430 4800 50  0001 C CNN
F 3 "" H 8500 4800 50  0001 C CNN
	1    8500 4800
	0    1    1    0   
$EndComp
$Comp
L R R33
U 1 1
P 8900 4600
F 0 "R33" V 8980 4600 50  0000 C CNN
F 1 "10k" V 8900 4600 50  0000 C CNN
F 2 "Resistors_THT:R_Axial_DIN0204_L3.6mm_D1.6mm_P7.62mm_Horizontal" V 8830 4600 50  0001 C CNN
F 3 "" H 8900 4600 50  0001 C CNN
	1    8900 4600
	0    1    1    0   
$EndComp
$Comp
L GND #PWR15
U 1 1
P 9150 4600
F 0 "#PWR15" H 9150 4350 50  0001 C CNN
F 1 "GND" H 9150 4450 50  0000 C CNN
F 2 "" H 9150 4600 50  0001 C CNN
F 3 "" H 9150 4600 50  0001 C CNN
	1    9150 4600
	0    -1   -1   0   
$EndComp
Text Notes 5950 6100 0    60   ~ 0
LPO_INPUT_Shinyei
Text Notes 5850 4850 0    60   ~ 0
Bluetooth Power Switch\n
Text Notes 4850 4300 0    60   ~ 0
Indicative_Leds\n
Text Notes 700  1250 0    60   ~ 0
From PWM Output
Text Notes 3250 2300 1    60   ~ 0
Shunt resistor\n
Text Notes 1150 1900 0    60   ~ 0
Low-Pass\nFilter\n
Text Notes 1400 3750 1    60   ~ 0
MICS Load\nResistor
Text Notes 6200 5200 0    60   ~ 0
DHT Data Input
Text Notes 4700 6950 0    60   ~ 0
Output \nEnable Fan
Text Notes 5750 6900 0    60   ~ 0
Output Enable \nBluetooth
Text Notes 4400 1600 0    60   ~ 0
To Arduino \nAnalog Input\n(Current)
Text Notes 2650 1250 0    60   ~ 0
To Arduino \nAnalog Input\n(Voltage)\n
Text Notes 2550 2050 0    60   ~ 0
MICS Sensor\nHeater
Wire Wire Line
	2100 3450 2100 3850
Wire Wire Line
	1550 3700 2100 3700
Connection ~ 2100 3700
Wire Wire Line
	1900 3250 1800 3250
Wire Wire Line
	1800 3250 1800 3500
Wire Wire Line
	1800 3500 2600 3500
Wire Wire Line
	4200 3050 4450 3050
Wire Wire Line
	4150 3450 4250 3450
Wire Wire Line
	4250 3450 4250 3050
Connection ~ 4250 3050
Wire Wire Line
	3800 3350 3800 3650
Connection ~ 3800 3600
Wire Wire Line
	3850 3450 3600 3450
Wire Wire Line
	3600 3450 3600 3150
Wire Wire Line
	900  2600 3800 2600
Wire Wire Line
	2100 2600 2100 2850
Wire Wire Line
	3800 2600 3800 2750
Connection ~ 2100 2600
Wire Wire Line
	2100 1850 2100 2250
Wire Wire Line
	1450 1450 1900 1450
Wire Wire Line
	1550 1550 1550 1450
Connection ~ 1550 1450
Wire Wire Line
	1550 1850 1550 2100
Wire Wire Line
	1550 2100 2100 2100
Connection ~ 2100 2100
Wire Wire Line
	2500 1550 2600 1550
Wire Wire Line
	1900 1650 1800 1650
Wire Wire Line
	1800 1650 1800 1900
Wire Wire Line
	1800 1900 2600 1900
Wire Wire Line
	2600 1900 2600 1300
Wire Wire Line
	4150 1650 4400 1650
Wire Wire Line
	4100 2050 4200 2050
Wire Wire Line
	4200 2050 4200 1650
Connection ~ 4200 1650
Wire Wire Line
	3300 1650 3300 1550
Connection ~ 3300 1550
Wire Wire Line
	3450 1750 3450 1800
Wire Wire Line
	3300 1950 3300 2200
Wire Wire Line
	3750 1950 3750 2250
Connection ~ 3750 2200
Wire Wire Line
	3450 2100 3450 2200
Connection ~ 3450 2200
Wire Wire Line
	3550 1750 3450 1750
Wire Wire Line
	3300 2200 3750 2200
Wire Wire Line
	3800 2050 3550 2050
Wire Wire Line
	3550 2050 3550 1750
Wire Wire Line
	900  1450 1150 1450
Wire Wire Line
	1900 1000 3750 1000
Wire Wire Line
	2100 1000 2100 1250
Wire Wire Line
	3750 1000 3750 1350
Connection ~ 2100 1000
Wire Wire Line
	1300 3050 1900 3050
Wire Wire Line
	1550 3050 1550 3250
Wire Wire Line
	1550 3550 1550 3700
Wire Wire Line
	1050 2700 1050 2600
Connection ~ 1050 2600
Connection ~ 1550 3050
Wire Wire Line
	2500 3150 2800 3150
Wire Wire Line
	2600 3500 2600 3150
Wire Wire Line
	2600 3150 2650 3150
Connection ~ 2650 3150
Wire Wire Line
	3600 3150 3100 3150
Wire Wire Line
	3800 2750 3650 2750
Connection ~ 3800 2750
Wire Wire Line
	3350 2950 3600 2950
Connection ~ 3350 2950
Wire Wire Line
	3350 3550 3800 3550
Wire Wire Line
	3800 3550 3800 3600
Wire Wire Line
	3350 2750 3350 3250
Wire Wire Line
	6700 3600 6700 4000
Wire Wire Line
	6150 3850 6700 3850
Connection ~ 6700 3850
Wire Wire Line
	6500 3400 6400 3400
Wire Wire Line
	6400 3400 6400 3650
Wire Wire Line
	6400 3650 7200 3650
Wire Wire Line
	8800 3200 9050 3200
Wire Wire Line
	8750 3600 8850 3600
Wire Wire Line
	8850 3600 8850 3200
Connection ~ 8850 3200
Connection ~ 8400 3750
Wire Wire Line
	8450 3600 8200 3600
Wire Wire Line
	8200 3600 8200 3300
Wire Wire Line
	5500 2750 8400 2750
Wire Wire Line
	6700 2750 6700 3000
Wire Wire Line
	8400 2750 8400 2900
Connection ~ 6700 2750
Wire Wire Line
	6700 1950 6700 2350
Wire Wire Line
	6050 1550 6500 1550
Wire Wire Line
	6150 1650 6150 1550
Connection ~ 6150 1550
Wire Wire Line
	6150 1950 6150 2200
Wire Wire Line
	6150 2200 6700 2200
Connection ~ 6700 2200
Wire Wire Line
	7100 1650 7200 1650
Wire Wire Line
	6500 1750 6400 1750
Wire Wire Line
	6400 1750 6400 2000
Wire Wire Line
	6400 2000 7200 2000
Wire Wire Line
	7200 2000 7200 1400
Wire Wire Line
	8750 1750 9000 1750
Wire Wire Line
	8700 2150 8800 2150
Wire Wire Line
	8800 2150 8800 1750
Connection ~ 8800 1750
Wire Wire Line
	7900 1750 7900 1650
Connection ~ 7900 1650
Wire Wire Line
	8050 1850 8050 1900
Wire Wire Line
	7900 2050 7900 2300
Wire Wire Line
	8350 2050 8350 2350
Connection ~ 8350 2300
Wire Wire Line
	8050 2200 8050 2300
Connection ~ 8050 2300
Wire Wire Line
	8150 1850 8050 1850
Wire Wire Line
	7900 2300 8350 2300
Wire Wire Line
	8400 2150 8150 2150
Wire Wire Line
	8150 2150 8150 1850
Wire Wire Line
	5500 1550 5750 1550
Wire Wire Line
	6500 1100 8350 1100
Wire Wire Line
	6700 1100 6700 1350
Wire Wire Line
	8350 1100 8350 1450
Connection ~ 6700 1100
Wire Wire Line
	5900 3200 6500 3200
Wire Wire Line
	6150 3200 6150 3400
Wire Wire Line
	6150 3700 6150 3850
Wire Wire Line
	5650 2850 5650 2750
Connection ~ 5650 2750
Connection ~ 6150 3200
Wire Wire Line
	7100 3300 7400 3300
Wire Wire Line
	7200 3650 7200 3300
Wire Wire Line
	7200 3300 7250 3300
Connection ~ 7250 3300
Wire Wire Line
	8200 3300 7700 3300
Wire Wire Line
	8400 2900 8250 2900
Connection ~ 8400 2900
Wire Wire Line
	7950 3100 8200 3100
Connection ~ 7950 3100
Wire Wire Line
	7950 3700 8400 3700
Wire Wire Line
	8400 3500 8400 3750
Wire Wire Line
	7950 2900 7950 3400
Wire Wire Line
	2050 7000 2050 7400
Wire Wire Line
	1500 7250 2050 7250
Connection ~ 2050 7250
Wire Wire Line
	1850 6800 1750 6800
Wire Wire Line
	1750 6800 1750 7050
Wire Wire Line
	1750 7050 2550 7050
Wire Wire Line
	4150 6600 4400 6600
Wire Wire Line
	4100 7000 4200 7000
Wire Wire Line
	4200 7000 4200 6600
Connection ~ 4200 6600
Wire Wire Line
	3750 6900 3750 7200
Connection ~ 3750 7150
Wire Wire Line
	3800 7000 3550 7000
Wire Wire Line
	3550 7000 3550 6700
Wire Wire Line
	850  6150 3750 6150
Wire Wire Line
	2050 6150 2050 6400
Wire Wire Line
	3750 6150 3750 6300
Connection ~ 2050 6150
Wire Wire Line
	2050 5200 2050 5600
Wire Wire Line
	1400 4800 1850 4800
Wire Wire Line
	1500 4900 1500 4800
Connection ~ 1500 4800
Wire Wire Line
	1500 5200 1500 5450
Wire Wire Line
	1500 5450 2050 5450
Connection ~ 2050 5450
Wire Wire Line
	2450 4900 2550 4900
Wire Wire Line
	1850 5000 1750 5000
Wire Wire Line
	1750 5000 1750 5250
Wire Wire Line
	1750 5250 2550 5250
Wire Wire Line
	2550 5250 2550 4750
Wire Wire Line
	4100 5000 4350 5000
Wire Wire Line
	4050 5400 4150 5400
Wire Wire Line
	4150 5400 4150 5000
Connection ~ 4150 5000
Wire Wire Line
	3250 5000 3250 4900
Connection ~ 3250 4900
Wire Wire Line
	3400 5100 3400 5150
Wire Wire Line
	3250 5300 3250 5550
Wire Wire Line
	3700 5300 3700 5600
Connection ~ 3700 5550
Wire Wire Line
	3400 5450 3400 5550
Connection ~ 3400 5550
Wire Wire Line
	3500 5100 3400 5100
Wire Wire Line
	3250 5550 3700 5550
Wire Wire Line
	3750 5400 3500 5400
Wire Wire Line
	3500 5400 3500 5100
Wire Wire Line
	850  4800 1100 4800
Wire Wire Line
	1850 4350 3700 4350
Wire Wire Line
	2050 4350 2050 4600
Wire Wire Line
	3700 4350 3700 4700
Connection ~ 2050 4350
Wire Wire Line
	1250 6600 1850 6600
Wire Wire Line
	1500 6600 1500 6800
Wire Wire Line
	1500 7100 1500 7250
Wire Wire Line
	1000 6250 1000 6150
Connection ~ 1000 6150
Connection ~ 1500 6600
Wire Wire Line
	2450 6700 2750 6700
Wire Wire Line
	2550 7050 2550 6700
Wire Wire Line
	2550 6700 2600 6700
Connection ~ 2600 6700
Wire Wire Line
	3550 6700 3050 6700
Wire Wire Line
	3750 6300 3600 6300
Connection ~ 3750 6300
Wire Wire Line
	3300 6500 3550 6500
Connection ~ 3300 6500
Wire Wire Line
	3300 7100 3750 7100
Wire Wire Line
	3750 7100 3750 7150
Wire Wire Line
	3300 6300 3300 6800
Connection ~ 2550 4900
Connection ~ 7200 1650
Connection ~ 2600 1550
Wire Wire Line
	4900 4850 4900 4950
Wire Wire Line
	5200 4850 5200 4950
Wire Wire Line
	5500 4850 5500 4950
Wire Wire Line
	4900 5250 4900 5350
Wire Wire Line
	4900 5350 5500 5350
Wire Wire Line
	5200 5250 5200 5400
Connection ~ 5200 5350
Wire Wire Line
	5500 5350 5500 5250
Wire Wire Line
	6400 6700 6400 6800
Wire Wire Line
	6400 7200 6400 7300
Wire Wire Line
	5400 6800 5400 6700
Wire Wire Line
	5400 7200 5400 7250
Wire Wire Line
	4900 4550 4900 4500
Wire Wire Line
	5200 4550 5200 4500
Wire Wire Line
	5500 4550 5500 4500
Wire Wire Line
	5050 7000 5100 7000
Wire Wire Line
	6100 7000 6050 7000
Wire Notes Line
	7950 5750 8800 5750
Wire Wire Line
	6650 4450 6600 4450
Wire Wire Line
	6500 4600 6300 4600
Wire Wire Line
	6300 4600 6300 4450
Wire Wire Line
	6500 5050 6300 5050
Wire Wire Line
	6550 5550 6350 5550
Wire Wire Line
	6350 5850 6550 5850
Wire Wire Line
	7350 4600 7500 4600
Wire Wire Line
	7350 4900 7500 4900
Wire Wire Line
	7350 5200 7500 5200
Wire Wire Line
	7350 5500 7500 5500
Wire Notes Line
	7950 5750 7950 5050
Wire Notes Line
	7950 5050 8800 5050
Wire Notes Line
	8800 5050 8800 5750
Wire Notes Line
	7000 4400 7850 4400
Wire Notes Line
	7850 4400 7850 5750
Wire Notes Line
	7850 5750 7000 5750
Wire Notes Line
	7000 5750 7000 4400
Wire Wire Line
	3150 4900 3500 4900
Wire Wire Line
	8300 4500 8450 4500
Wire Wire Line
	8300 5200 8450 5200
Wire Wire Line
	8300 5500 8450 5500
Wire Wire Line
	3200 1550 3550 1550
Wire Wire Line
	7800 1650 8150 1650
Wire Wire Line
	8300 4800 8350 4800
Wire Wire Line
	8650 4800 8750 4800
Wire Wire Line
	8750 4600 8700 4600
Wire Wire Line
	8700 4600 8700 4800
Connection ~ 8700 4800
Wire Wire Line
	9150 4600 9050 4600
Connection ~ 8400 3700
Wire Notes Line
	7950 4300 7950 4950
Wire Notes Line
	7950 4950 9400 4950
Wire Notes Line
	9400 4950 9400 4300
Wire Notes Line
	9400 4300 7950 4300
Wire Notes Line
	5900 5350 6850 5350
Wire Notes Line
	6850 5350 6850 6100
Wire Notes Line
	6850 6100 5900 6100
Wire Notes Line
	5900 6100 5900 5350
Wire Notes Line
	5800 4300 6950 4300
Wire Notes Line
	6950 4300 6950 4900
Wire Notes Line
	6950 4900 5800 4900
Wire Notes Line
	5800 4900 5800 4300
Wire Notes Line
	4700 4200 5700 4200
Wire Notes Line
	5700 4200 5700 5650
Wire Notes Line
	5700 5650 4700 5650
Wire Notes Line
	4700 5650 4700 4200
Wire Notes Line
	750  1250 750  1350
Wire Notes Line
	2800 1700 2800 1600
Wire Notes Line
	2800 1600 2850 1600
Wire Notes Line
	1150 1300 1750 1300
Wire Notes Line
	1750 1300 1750 1900
Wire Notes Line
	1750 1900 1150 1900
Wire Notes Line
	1150 1900 1150 1300
Wire Notes Line
	1150 3200 1650 3200
Wire Notes Line
	1650 3200 1650 3850
Wire Notes Line
	1650 3850 1150 3850
Wire Notes Line
	1150 3850 1150 3200
Wire Notes Line
	2650 1350 3150 1350
Wire Notes Line
	3150 1350 3150 1850
Wire Notes Line
	3150 1850 2650 1850
Wire Notes Line
	2650 1850 2650 1350
Wire Notes Line
	900  2650 1500 2650
Wire Notes Line
	1500 2650 1500 3150
Wire Notes Line
	1500 3150 900  3150
Wire Notes Line
	900  3150 900  2650
Text Notes 850  3250 1    60   ~ 0
MICS Sensor\n
Text Notes 8700 4400 0    60   ~ 0
Bluetooth Data\n
Wire Notes Line
	2750 2650 4350 2650
Wire Notes Line
	4350 2650 4350 3900
Wire Notes Line
	4350 3900 2750 3900
Wire Notes Line
	2750 3900 2750 2650
Text Notes 2850 3850 0    60   ~ 0
Voltage Subtractor \n(VIN-VMICS)\n
Text Notes 4400 2950 0    60   ~ 0
To Arduino \nAnalog Input\n(MICS Output voltage)
Wire Notes Line
	600  750  5150 750 
Wire Notes Line
	5150 750  5150 4150
Wire Notes Line
	5150 4150 600  4150
Wire Notes Line
	600  4150 600  750 
Text Notes 4250 4100 0    60   ~ 0
This subcircuit for \nevery MICS sensor
Wire Notes Line
	4650 3000 4650 3050
$EndSCHEMATC
